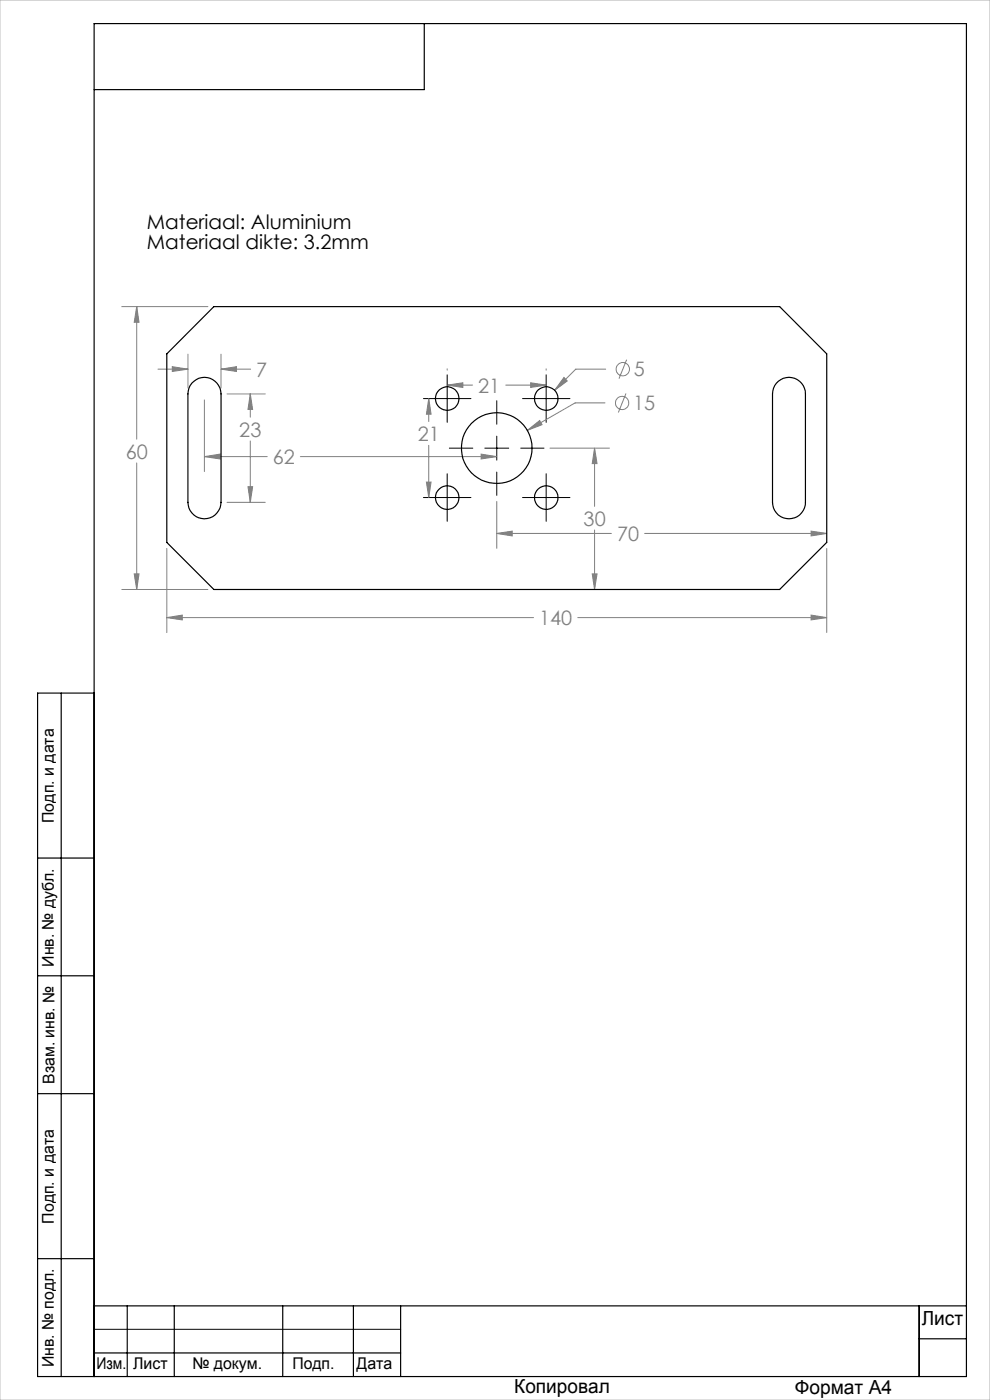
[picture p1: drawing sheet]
<svg xmlns="http://www.w3.org/2000/svg" width="210mm" height="297mm" viewBox="0 0 210 297" stroke-linecap="round" stroke-linejoin="round" font-family="sans-serif">
<g fill="none" stroke="#808080" stroke-width=".21">
<path d="M25.8 65h18.3M29 65l.5 3.4h-1zM29 65v28.2M33.5 78.3h6.4M36.5 77.8l3.4 .5-3.4 .5zM39.9 75.1v7.2M46.9 78.3l3.3-.5v1zM46.9 75.1v7.2M46.9 78.3h6.3M94.9 78.2v.3M115.9 78.2v.3M128.5 78.3h-6.4l-4.4 4.5"/>
<path d="M132.9 76.3l-1.6 4M29 98.2v26.9M43.4 96.9l3.3-.6v1.1zM43.4 84.8v15.2M43.4 96.9h13.3M48.2 83.6h8.1M53.1 83.6l.5 3.3h-1zM53.1 83.6v4.9M53.1 93.6v13M63.7 96.9h41.7M90.9 84.6l.5 3.3h-.9zM90.9 84.6v4.8"/>
<path d="M90.9 94.5v11M94.9 81.7l3.3-.5v1zM94.9 81.7h5.4M102.1 96.3l3.3 .6-3.3 .5zM107.3 81.7h8.6M111.9 91.3l2.6-2.1 .5 .9zM112.6 81.2l3.3 .5-3.3 .5zM116.7 95.1h12.6M119.6 80.1l.7 .7-2.6 2zM126.1 95.1l.5 3.3h-1zM126.1 95.1v12.3M128.3 85.5h-6.3l-10.1 5.8"/>
<path d="M132.8 83.5l-1.6 4M35.4 116.3v17.9M48.2 106.6h8.1M52.6 103.3h1l-.5 3.3zM90.5 102.3h.9l-.5 3.2zM105.4 113.2l3.3-.5v1zM105.4 106.4v9.9M105.4 113.2h24.3M126.1 112.4v12.7M136.7 113.2h38.7M172 112.7l3.4 .5-3.4 .5zM175.4 116.3v17.9"/>
<path d="M25.8 125.1h18.3M28.5 121.7h1l-.5 3.4zM35.4 131l3.3-.5v1zM35.4 131h77.8M122.6 131h52.8M125.6 121.7h1l-.5 3.4zM172 130.5l3.4 .5-3.4 .5z"/>
<circle cx="132.1" cy="78.3" r="1.41"/>
<circle cx="132" cy="85.5" r="1.41"/>
</g>
<g fill="none" stroke="#000" stroke-width=".21">
<path d="M94.9 79.5v10.1M115.9 79.5v10.1M89.8 84.6h10.1M95.3 95.1h5M102.8 95.1h5.1M105.4 85v5M105.4 92.5v5.1M110.5 95.1h4.9M110.8 84.6h10.1M89.8 105.5h10.1M94.9 100.5v10.1M105.4 100.2v4.9"/>
<path d="M110.8 105.5h10.1M115.9 100.5v10.1M20 282h65"/>
</g>
<g fill="none" stroke="#000" stroke-width=".25">
<path d="M90 5v14h-70M13 147v145M20 147h-12v145h197v-287h-185v287M8 182h12M8 207h12M8 232h12M8 267h12M20 277h185M27 277v15M37 277v15M60 277v15M75 277v15"/>
<path d="M85 277v15M195 277v15M20 287h65M195 284h10"/>
</g>
<path d="M0 0h210v297h-210z" fill="none" stroke="#c0c0c0" stroke-width=".21"/>
<path d="M172 130.5l3.4 .5-3.4 .5zM35.4 131l3.3-.5v1zM29 65l.5 3.4h-1zM28.5 121.7h1l-.5 3.4zM36.5 77.8l3.4 .5-3.4 .5zM46.9 78.3l3.3-.5v1zM52.6 103.3h1l-.5 3.3zM53.1 83.6l.5 3.3h-1zM43.4 96.9l3.3-.6v1.1zM102.1 96.3l3.3 .6-3.3 .5zM94.9 81.7l3.3-.5v1zM112.6 81.2l3.3 .5-3.3 .5zM119.6 80.1l-1.9 2.7 2.6-2zM111.9 91.3l3.1-1.2-.5-.9zM90.9 84.6l.5 3.3h-.9zM90.5 102.3h.9l-.5 3.2zM105.4 113.2l3.3-.5v1zM172 112.7l3.4 .5-3.4 .5zM126.1 95.1l.5 3.3h-1zM125.6 121.7h1l-.5 3.4z" fill="#808080"/>
<g fill="none" stroke="#000" stroke-width=".25">
<path d="M45.4 65h120l10 10.1v40l-10 10h-120l-10-10v-40zM40.7 81.3a3.5 3.5 0 0 1 3.9-1 3.5 3.5 0 0 1 2.3 3.3v23a3.5 3.5 0 0 1-3.5 3.5 3.5 3.5 0 0 1-3.5-3.5v-23a3.6 3.6 0 0 1 .8-2.3zM165.1 80.9a3.5 3.5 0 0 1 3.7-.5 3.5 3.5 0 0 1 2.1 3.2v23a3.5 3.5 0 0 1-3.5 3.5 3.5 3.5 0 0 1-3.5-3.5v-23a3.5 3.5 0 0 1 1.2-2.7z"/>
<circle cx="94.9" cy="84.6" r="2.49"/>
<circle cx="105.4" cy="95.1" r="7.5"/>
<circle cx="115.9" cy="84.6" r="2.49"/>
<circle cx="94.9" cy="105.6" r="2.5"/>
<circle cx="115.9" cy="105.6" r="2.5"/>
</g>
<g font-size="4.2">
<text x="31.2" y="48.6">Materiaal: Aluminium</text>
<text x="31.2" y="52.7">Materiaal dikte: 3.2mm</text>
</g>
<g font-size="4.2" fill="#808080">
<text x="54.4" y="79.9">7</text>
<text x="101.4" y="83.3">21</text>
<text x="134.5" y="79.9">5</text>
<text x="134.3" y="87">15</text>
<text x="50.8" y="92.6">23</text>
<text x="88.6" y="93.5">21</text>
<text x="26.7" y="97.3">60</text>
<text x="57.9" y="98.4">62</text>
<text x="123.8" y="111.5">30</text>
<text x="130.9" y="114.8">70</text>
<text x="114.4" y="132.6">140</text>
</g>
<g font-size="4.1">
<text x="195.5" y="281.2">Лист</text>
<text x="109.1" y="295.6">Копировал</text>
<text x="168.6" y="295.7">Формат А4</text>
</g>
<g font-size="3.4">
<text x="11.4" y="174.6" transform="rotate(-90 11.4 174.6)">Подп. и дата</text>
<text x="11.4" y="205.1" transform="rotate(-90 11.4 205.1)">Инв. № дубл.</text>
<text x="11.6" y="229.9" transform="rotate(-90 11.6 229.9)">Взам. инв. №</text>
<text x="11.4" y="259.6" transform="rotate(-90 11.4 259.6)">Подп. и дата</text>
<text x="11.4" y="290" transform="rotate(-90 11.4 290)">Инв. № подл.</text>
<text x="20.4" y="290.4">Изм.</text>
<text x="28.2" y="290.4">Лист</text>
<text x="40.8" y="290.4">№ докум.</text>
<text x="62" y="290.4">Подп.</text>
<text x="75.6" y="290.4">Дата</text>
</g>
</svg>
